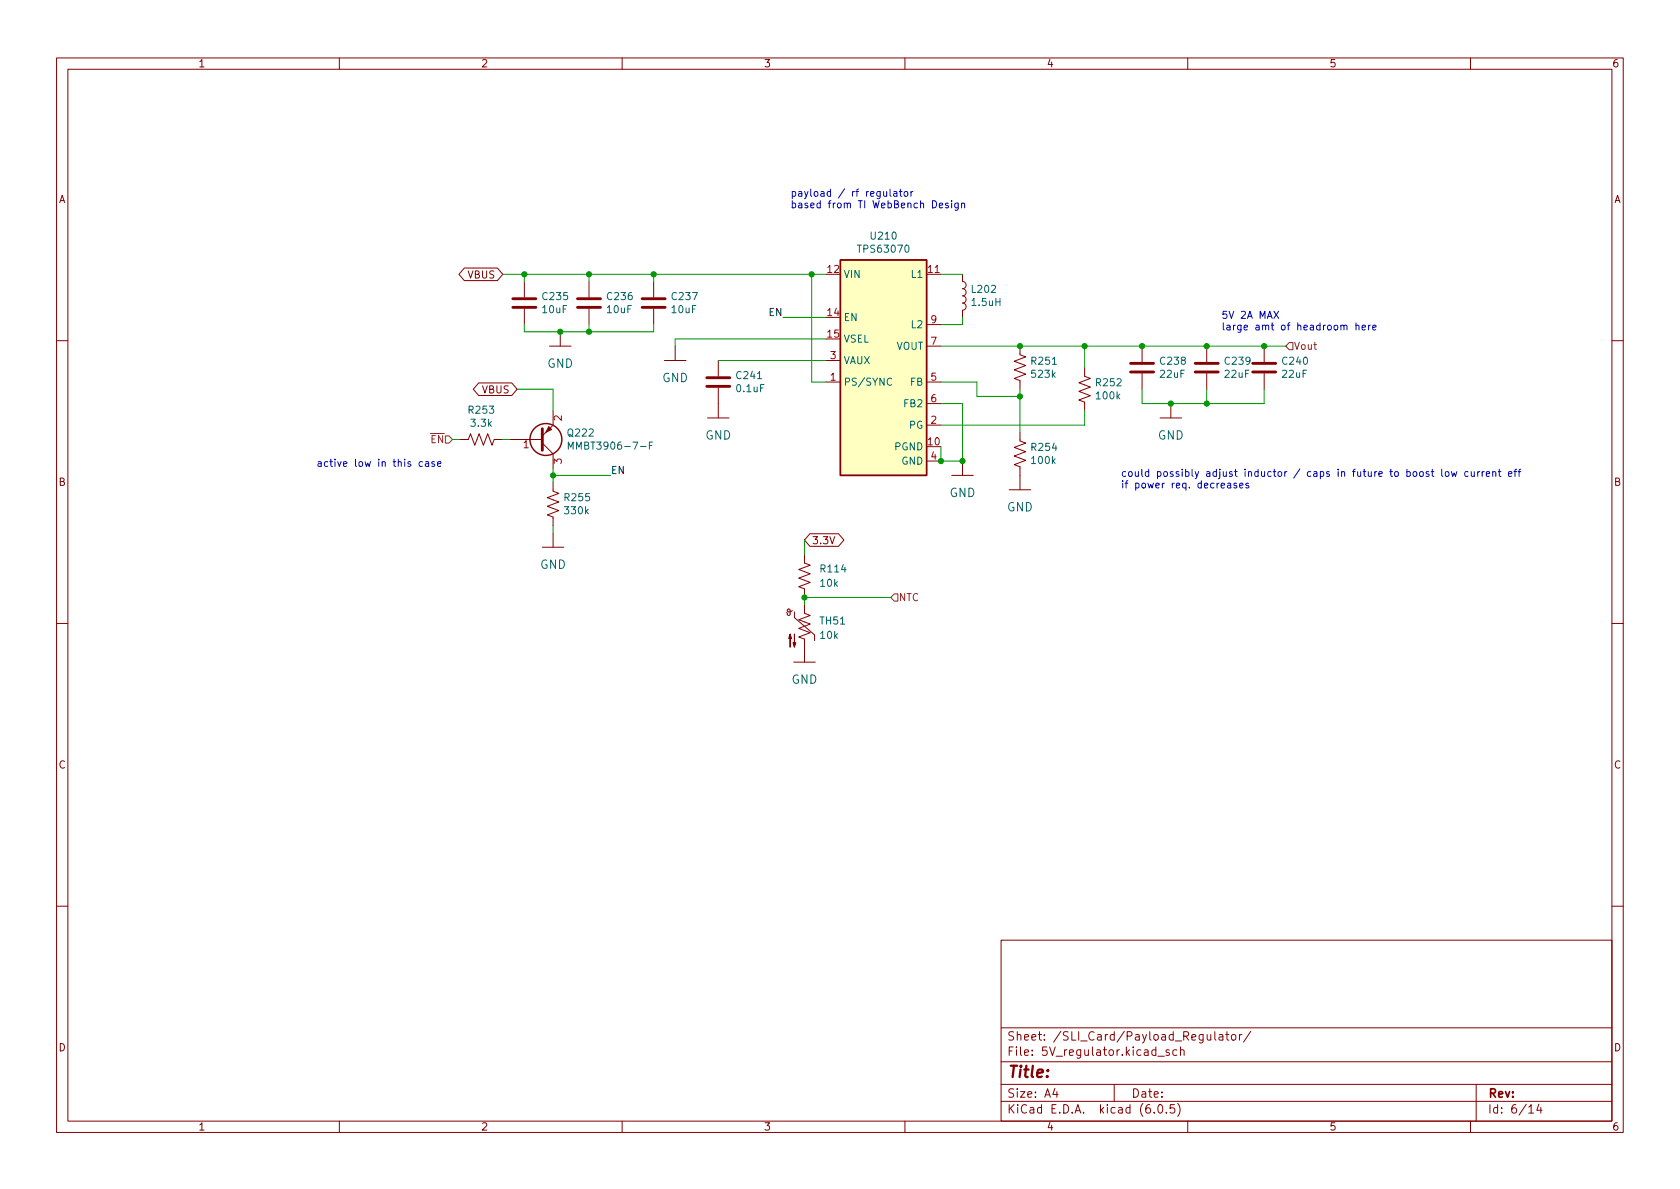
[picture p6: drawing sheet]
<svg xmlns="http://www.w3.org/2000/svg" width="297mm" height="210mm" viewBox="0 0 297 210" stroke-linecap="round" stroke-linejoin="round" font-family="sans-serif">
<g fill="none" stroke="#840000" stroke-width=".18">
<path d="M10 10.2h277v190.1h-277zM12 12.2h273v186.1h-273zM60 10.2v2M110 10.2v2M160 10.2v2M210 10.2v2M260 10.2v2M82.1 47.4h5.8l1 1.1-1 1.1h-5.8l-1-1.1zM92.7 49.8v2.8M92.7 54.6v2.8M99.1 58.7v2.5M104.1 49.8v2.8"/>
<path d="M104.1 54.6v2.8M115.6 49.8v2.8M115.6 54.6v2.8M163.8 48.5h2.6M163.8 57.4h2.6M170.2 48.5v1.3a.64 .64 0 0 1 .6 .6 .64 .64 0 0 1-.6 .6 .64 .64 0 0 1 .6 .7 .64 .64 0 0 1-.6 .6 .64 .64 0 0 1 .6 .7 .64 .64 0 0 1-.6 .6 .64 .64 0 0 1 .6 .6 .64 .64 0 0 1-.6 .7v1.2M10 60.2h2M81.3 77.7h1.5l.4-1 .7 2 .8-2 .8 2 .7-2 .8 2 .4-1h1.5M84.6 67.7h5.9l.9 1.1-.9 1.1h-5.9l-.9-1.1zM90.2 77.7h5.7M95.9 78.4l1.9 1.9v2.5M97.2 61.2h3.8"/>
<path d="M97.8 72.6v2.6l-1.9 1.9M117.5 63.7h3.8M119.4 61.2v2.5M125.1 73.9h3.8M127 63.7v2.8M127 68.6v5.3M146 67.6h2.6M146 63.7h2.6M163.8 61.2h2.6M163.8 67.6h2.6M163.8 75.2h2.6M163.8 71.4h2.6"/>
<path d="M180.3 61.2v1.5l1.1 .4-2.1 .8 2.1 .7-2.1 .8 2.1 .8-2.1 .7 1 .4v1.5M180.3 76.4v1.6l1.1 .4-2.1 .7 2.1 .8-2.1 .7 2.1 .8-2.1 .8 1 .3v4.1M191.8 65v1.5l1 .4-2 .8 2 .7-2 .8 2 .8-2 .7 1 .4v1.5M201.9 61.2v2.8M201.9 66v2.8M205.1 73.9h3.8M207 71.4v2.5M213.4 61.2v2.8M213.4 66v2.8M223.5 61.2v2.8M223.5 66v2.8M285 60.2h2"/>
<path d="M95.9 96.8h3.8M97.8 85.3v1.6l1 .3-2 .8 2 .8-2 .7 2 .8-2 .8 1 .3v1.6M97.8 94.2v2.6M142.2 98v1.6l1.1 .3-2.1 .8 2.1 .8-2.1 .7 2.1 .8-2.1 .8 1 .3v1.6M143.2 94.4h5.1l.9 1.1-.9 1.1h-5.1l-1-1.1zM163.8 81.5h2.6M168.3 84.1h3.8M170.2 81.5v2.6M178.4 86.6h3.8M10 110.2h2M140.1 107.9l-.3 .3h-.3l-.3-.1v-.3l.3-.1 .2 .2v.7l-.2 .2h-.2l-.2-.5M140.3 117.1h3.8"/>
<path d="M140.5 108.2v1l3.5 3.1v1M142.2 106.9v1.6l1.1 .3-2.1 .8 2.1 .8-2.1 .7 2.1 .8-2.1 .7 1 .4v4.1M285 110.2h2M10 160.2h2M177 166.3h108v32h-108zM285 160.2h2M60 198.3v2M110 198.3v2M160 198.3v2M177 194.8h108M177 191.8h108M177 187.8h108"/>
<path d="M177 181.8h108M186.5 192.5l-.4 1h1M186.9 193v1M197 191.8v3M204.1 196.7v.1M204.7 186.8h1.2M204.9 195.4l.2-.1a.81 .81 0 0 1 .6 .7 .81 .81 0 0 1-.3 .8h-.2a.81 .81 0 0 1-.6-.6 .81 .81 0 0 1 .3-.8zM206.2 196.7v.1M206.7 185.7l-.3-.1-.3 .2 .1 .3 .5 .1v.4h-.6M207.6 195.3h-.7v.7l.2-.1 .5 .1 .1 .2-.1 .5-.2 .1-.5-.1M208.1 185.7l-.5-.1-.2 .3v.4l.1 .3h.6M208.2 195.1a1.72 1.72 0 0 1 0 2.3"/>
<path d="M208.7 185.8l.2-.2 .4 .1 .1 .9M208.7 185.1v1.5M210 198.3v2M213.4 182.9l.1 1h.4l.2-.1M214.1 182.9v1M214.8 182.4v1.3l.2 .2M215.6 183h.5l.1 .9M216.2 183.3l-.5 .1a.29 .29 0 0 0-.2 .2 .29 .29 0 0 0 .2 .3h.5M216.7 182.9h.6M216.9 182.4v1.3l.4 .2M217.8 183.1l.2-.2 .4 .2 .1 .5-.1 .3h-.4l-.2-.1zM219.1 182.9v1"/>
<path d="M219.6 182.9l-.3 .1-.2 .2M221.1 182.4l-1.2 1.9M260 198.3v2M261 191.8v6.5M270.3 195.8l.4-.5v1.5M270.3 196.8h.9M272.1 195.3l-.4 1h.9M272.4 195.8v1"/>
</g>
<g fill="#840000" stroke="#840000" stroke-width=".18">
<path d="M139.7 112.1l.3 .8h-.6l.3-.8v2.3z"/>
<path d="M140.5 112.1v2.3l-.3-.7h.5l-.2 .7z"/>
<path d="M97 75.4l.5 .5-1 .5z"/>
</g>
<g fill="none" stroke="#840000" stroke-width=".51">
<path d="M90.7 54.4h4M90.7 52.8h4M102.1 54.4h4.1M102.1 52.8h4.1M113.5 54.4h4.1M113.5 52.8h4.1M95.9 75.8v3.8M125 66.8h4M125 68.3h4M199.9 65.8h4.1M199.9 64.3h4.1M211.3 65.8h4.1"/>
<path d="M211.3 64.3h4.1M221.5 65.8h4.1M221.5 64.3h4.1"/>
</g>
<g fill="none" stroke="#840000" stroke-width=".25">
<path d="M148.6 46h15.2v38.1h-15.2z"/>
<circle cx="96.5" cy="77.7" r="2.82"/>
</g>
<path d="M100.5 79.4v-1.2l.4 .9 .4-.9v1.2M114.8 78.8h.4M115.4 78.2h-.6v1.2M157.6 67a.6 .6 0 0 0-.8 .4 .6 .6 0 0 0 .6 .7l.2-.1" fill="none" stroke="#006464" stroke-width=".18"/>
<path d="M148.6 46h15.2v38.1h-15.2z" fill="#ffffc2" stroke="#ffffc2" stroke-width=".18"/>
<path d="M227.3 61.2l.7-.6h.6v1.2h-.6zM158.1 105h.6v1.3h-.6l-.6-.6z" fill="none" stroke="#725600" stroke-width=".18"/>
<g fill="none" stroke="#0000c2" stroke-width=".18">
<path d="M156.2 33.9l.1 .8h.3l.2-.1M156.8 33.9v.8M157.4 33.4v1.1l.2 .2M158 33.9h.5l.1 .8M158.6 34.2h-.4l-.2 .2 .2 .3h.4M159 33.9h.5M159.2 33.4v1.1l.3 .2M159.9 34l.2-.1 .4 .1v.5l-.1 .2h-.3l-.2-.1zM161.1 33.9v.8M161.4 33.9l-.3 .2M166.1 36.3l.6-.1-.1-.2-.3-.1-.2 .2v.6h.5M167.7 36l-.3-.1-.2 .2v.2l.5 .1v.3h-.5"/>
<path d="M168.3 35.5v.1M168.3 35.9v.9M169.4 35.9v1l-.2 .3-.3-.1M169.4 36l-.4-.1-.2 .3 .1 .5h.5M170 36l.2-.1 .3 .1 .1 .8M170 35.9v.9M225.2 55l.9 1.3M226.1 55l-.9 1.3M239.7 57.6l.2-.1 .3 .1 .1 .7M239.7 57.1v1.2M240.8 57.9l.6-.1v-.2l-.4-.1-.2 .2 .1 .6h.5M242 57.5v.8"/>
<path d="M242.3 57.5l-.3 .2M242.7 57.9l.6-.1v-.2l-.4-.1-.2 .2 .1 .6h.5M74.7 81.7l-.4-.1-.2 .3 .1 .5h.5M75.2 81.7h.5l.1 .8M75.8 81.9l-.4 .1-.2 .2 .2 .3 .4-.1M76.8 81.7l-.3-.1-.2 .2 .1 .2 .4 .1v.3h-.5M77.4 82.1l.6-.2-.1-.2-.4-.1-.1 .2v.6h.5M217.1 85.5h.4l.1 .8M217.6 85.7l-.4 .1-.2 .2 .2 .3 .4-.1M218.6 85.5l-.3-.1-.1 .2v.2l.4 .1v.3h-.4M219.2 85.9l.6-.2-.1-.2-.3-.1-.2 .2v.6h.5M220.8 85.5l-.3-.1-.2 .2v.2l.5 .1v.3h-.5"/>
<path d="M252.6 83.5l-.3-.1-.2 .2 .1 .2 .4 .1v.3h-.5M253 83.4h.5M253.2 83v1.1l.3 .1M254.9 83v1.1l.2 .1M255.6 83.5l.2-.1 .3 .1 .1 .5-.1 .2h-.3l-.2-.1zM256.6 83.4l.3 .8 .2-.6 .2 .6 .3-.8M259.6 83.5l-.4-.1-.2 .2 .1 .6h.5M260.1 83.4l.1 .8h.3l.2-.1M260.7 83.4v.8M261.3 83.4v.8M261.6 83.4l-.3 .2M262.1 83.4v.8"/>
<path d="M262.4 83.4l-.3 .2M262.8 83.8l.6-.1-.1-.2-.3-.1-.2 .2v.6h.5M263.9 83.5l.2-.1 .3 .1 .1 .7M263.9 83.4v.8M264.9 83.4h.5M265.1 83v1.1l.3 .1M266.7 83.8l.6-.1v-.2l-.4-.1-.2 .2 .1 .6h.5M267.7 83.4h.5M268.2 83l-.3 .2v1M268.4 83.4h.5M268.9 83l-.3 .2v1"/>
</g>
<g fill="none" stroke="#009600" stroke-width=".18">
<path d="M88.9 48.5h57.1M92.7 57.4v1.3h22.9v-1.3M92.7 48.5v1.3M104.1 48.5v1.3M104.1 57.4v1.3M115.6 48.5v1.3M138.4 56.1h7.6M143.5 48.5v19.1h2.5M146 59.9h-26.6v1.3M166.4 48.5h3.8M170.2 56.1v1.3h-3.8M80 77.7h1.3"/>
<path d="M88.9 77.7h1.3M91.4 68.8h6.4v3.8M127 63.7h19M166.4 61.2h60.9M166.4 67.6h6.3v2.5h7.6M166.4 71.4h3.8v10.1h-3.8v-2.5M180.3 68.8v7.6M191.8 61.2v3.8M191.8 72.6v2.6h-25.4M201.9 68.8v2.6h21.6v-2.6M213.4 68.8v2.6M97.8 84.1h10.1"/>
<path d="M97.8 82.8v2.5M97.8 93v1.2M142.2 95.5v2.5M157.5 105.7h-15.3v1.2"/>
</g>
<g fill="#009600" stroke="#009600" stroke-width=".18">
<circle cx="201.9" cy="61.2" r=".46"/>
<circle cx="191.8" cy="61.2" r=".46"/>
<circle cx="180.3" cy="70.1" r=".46"/>
<circle cx="180.3" cy="61.2" r=".46"/>
<circle cx="170.2" cy="81.5" r=".46"/>
<circle cx="104.1" cy="48.5" r=".46"/>
<circle cx="99.1" cy="58.7" r=".46"/>
<circle cx="104.1" cy="58.7" r=".46"/>
<circle cx="115.6" cy="48.5" r=".46"/>
<circle cx="92.7" cy="48.5" r=".46"/>
<circle cx="97.8" cy="84.1" r=".46"/>
<circle cx="166.4" cy="81.5" r=".46"/>
<circle cx="143.5" cy="48.5" r=".46"/>
<circle cx="142.2" cy="105.7" r=".46"/>
<circle cx="213.4" cy="61.2" r=".46"/>
<circle cx="213.4" cy="71.4" r=".46"/>
<circle cx="207" cy="71.4" r=".46"/>
<circle cx="223.5" cy="61.2" r=".46"/>
</g>
<text font-size="2.8" fill="#840000" x="178" y="190.6">Title:</text>
<g font-size="2.1" fill="#006464">
<text x="96.7" y="65">GND</text>
<text x="117.1" y="67.6">GND</text>
<text x="124.7" y="77.7">GND</text>
<text x="204.7" y="77.7">GND</text>
<text x="167.9" y="87.9">GND</text>
<text x="178" y="90.4">GND</text>
<text x="95.5" y="100.6">GND</text>
<text x="139.9" y="120.9">GND</text>
</g>
<g font-size="2.1" fill="#840000">
<text x="178" y="184">Sheet: /SLI_Card/Payload_Regulator/</text>
<text x="178" y="186.7">File: 5V_regulator.kicad_sch</text>
<text x="178" y="196.9">KiCad E.D.A. kicad (6.0.5)</text>
<text x="178" y="194.1">Size: A4</text>
<text x="200" y="194.1">Date:</text>
<text x="263" y="194.1">Rev:</text>
<text x="263" y="196.9">Id: 6/14</text>
</g>
<g font-size="1.8" fill="#840000">
<text x="35" y="11.9">1</text>
<text x="85" y="11.9">2</text>
<text x="135" y="11.9">3</text>
<text x="185" y="11.9">4</text>
<text x="235" y="11.9">5</text>
<text x="285" y="11.9">6</text>
<text x="10.3" y="35.9">A</text>
<text x="285.3" y="35.9">A</text>
<text x="82.7" y="49.2">VBUS</text>
<text x="85.3" y="69.6">VBUS</text>
<text x="10.3" y="85.9">B</text>
<text x="285.3" y="85.9">B</text>
<text x="143.5" y="96.2">3.3V</text>
<text x="10.3" y="135.9">C</text>
<text x="285.3" y="135.9">C</text>
<text x="10.3" y="185.9">D</text>
<text x="285.3" y="185.9">D</text>
<text x="35" y="199.9">1</text>
<text x="85" y="199.9">2</text>
<text x="135" y="199.9">3</text>
<text x="185" y="199.9">4</text>
<text x="235" y="199.9">5</text>
<text x="285" y="199.9">6</text>
</g>
<g font-size="1.8" fill="#0000c2">
<text x="139.7" y="34.8">payload / rf regulator</text>
<text x="139.7" y="36.8">based from TI WebBench Design</text>
<text x="215.9" y="56.4">5V 2A MAX</text>
<text x="215.9" y="58.4">large amt of headroom here</text>
<text x="55.9" y="82.5">active low in this case</text>
<text x="198.1" y="84.3">could possibly adjust inductor / caps in future to boost low current eff</text>
<text x="198.1" y="86.3">if power req. decreases</text>
</g>
<g font-size="1.8" fill="#006464">
<text x="152" y="44.7">TPS63070</text>
<text x="154.1" y="42.4">U210</text>
<text x="96" y="53.1">C235</text>
<text x="107.5" y="53.1">C236</text>
<text x="118.9" y="53.1">C237</text>
<text x="149.1" y="49.1">VIN</text>
<text x="161.3" y="49.1">L1</text>
<text x="171.9" y="51.8">L202</text>
<text x="96" y="55.4">10uF</text>
<text x="107.4" y="55.4">10uF</text>
<text x="118.8" y="55.4">10uF</text>
<text x="149.1" y="56.8">EN</text>
<text x="161.3" y="58">L2</text>
<text x="171.9" y="54.1">1.5uH</text>
<text x="149.1" y="60.6">VSEL</text>
<text x="149.1" y="64.4">VAUX</text>
<text x="158.4" y="61.8">VOUT</text>
<text x="182.5" y="64.5">R251</text>
<text x="205.3" y="64.5">C238</text>
<text x="216.7" y="64.5">C239</text>
<text x="226.9" y="64.5">C240</text>
<text x="130.3" y="69.3">0.1uF</text>
<text x="130.3" y="67">C241</text>
<text x="149.1" y="68.2">PS/SYNC</text>
<text x="161" y="68.2">FB</text>
<text x="182.5" y="66.8">523k</text>
<text x="193.9" y="68.3">R252</text>
<text x="193.9" y="70.6">100k</text>
<text x="205.2" y="66.8">22uF</text>
<text x="216.6" y="66.8">22uF</text>
<text x="226.8" y="66.8">22uF</text>
<text x="83" y="73.1">R253</text>
<text x="83.4" y="75.5">3.3k</text>
<text x="100.5" y="77.2">Q222</text>
<text x="160" y="72">FB2</text>
<text x="160.8" y="75.8">PG</text>
<text x="101.7" y="79.5">MMBT3906-7-F</text>
<text x="158.2" y="79.6">PGND</text>
<text x="159.4" y="82.2">GND</text>
<text x="182.5" y="79.7">R254</text>
<text x="182.5" y="82">100k</text>
<text x="99.9" y="88.6">R255</text>
<text x="100" y="90.9">330k</text>
<text x="145.2" y="101.2">R114</text>
<text x="145.1" y="103.8">10k</text>
<text x="145.1" y="110.4">TH51</text>
<text x="145.1" y="113">10k</text>
</g>
<g font-size="1.8" fill="#a90000">
<text x="146.3" y="48.3">12</text>
<text x="164.1" y="48.3">11</text>
<text x="146.3" y="55.9">14</text>
<text x="146.3" y="59.7">15</text>
<text x="164.6" y="57.1">9</text>
<text x="146.8" y="63.5">3</text>
<text x="164.6" y="61">7</text>
<text x="146.8" y="67.3">1</text>
<text x="164.6" y="67.3">5</text>
<text x="164.6" y="71.1">6</text>
<text x="99.3" y="74.4" transform="rotate(-90 99.3 74.4)">2</text>
<text x="164.6" y="74.9">2</text>
<text x="92.5" y="79.2">1</text>
<text x="99.3" y="82" transform="rotate(-90 99.3 82)">3</text>
<text x="164.1" y="78.7">10</text>
<text x="164.6" y="81.3">4</text>
</g>
<g font-size="1.8" fill="#0f0f0f">
<text x="136" y="55.9">EN</text>
<text x="107.9" y="83.8">EN</text>
</g>
<g font-size="1.8" fill="#725600">
<text x="228.7" y="61.8">Vout</text>
<text x="74.8" y="78.4">~{EN}</text>
<text x="158.9" y="106.3">NTC</text>
</g>
</svg>
